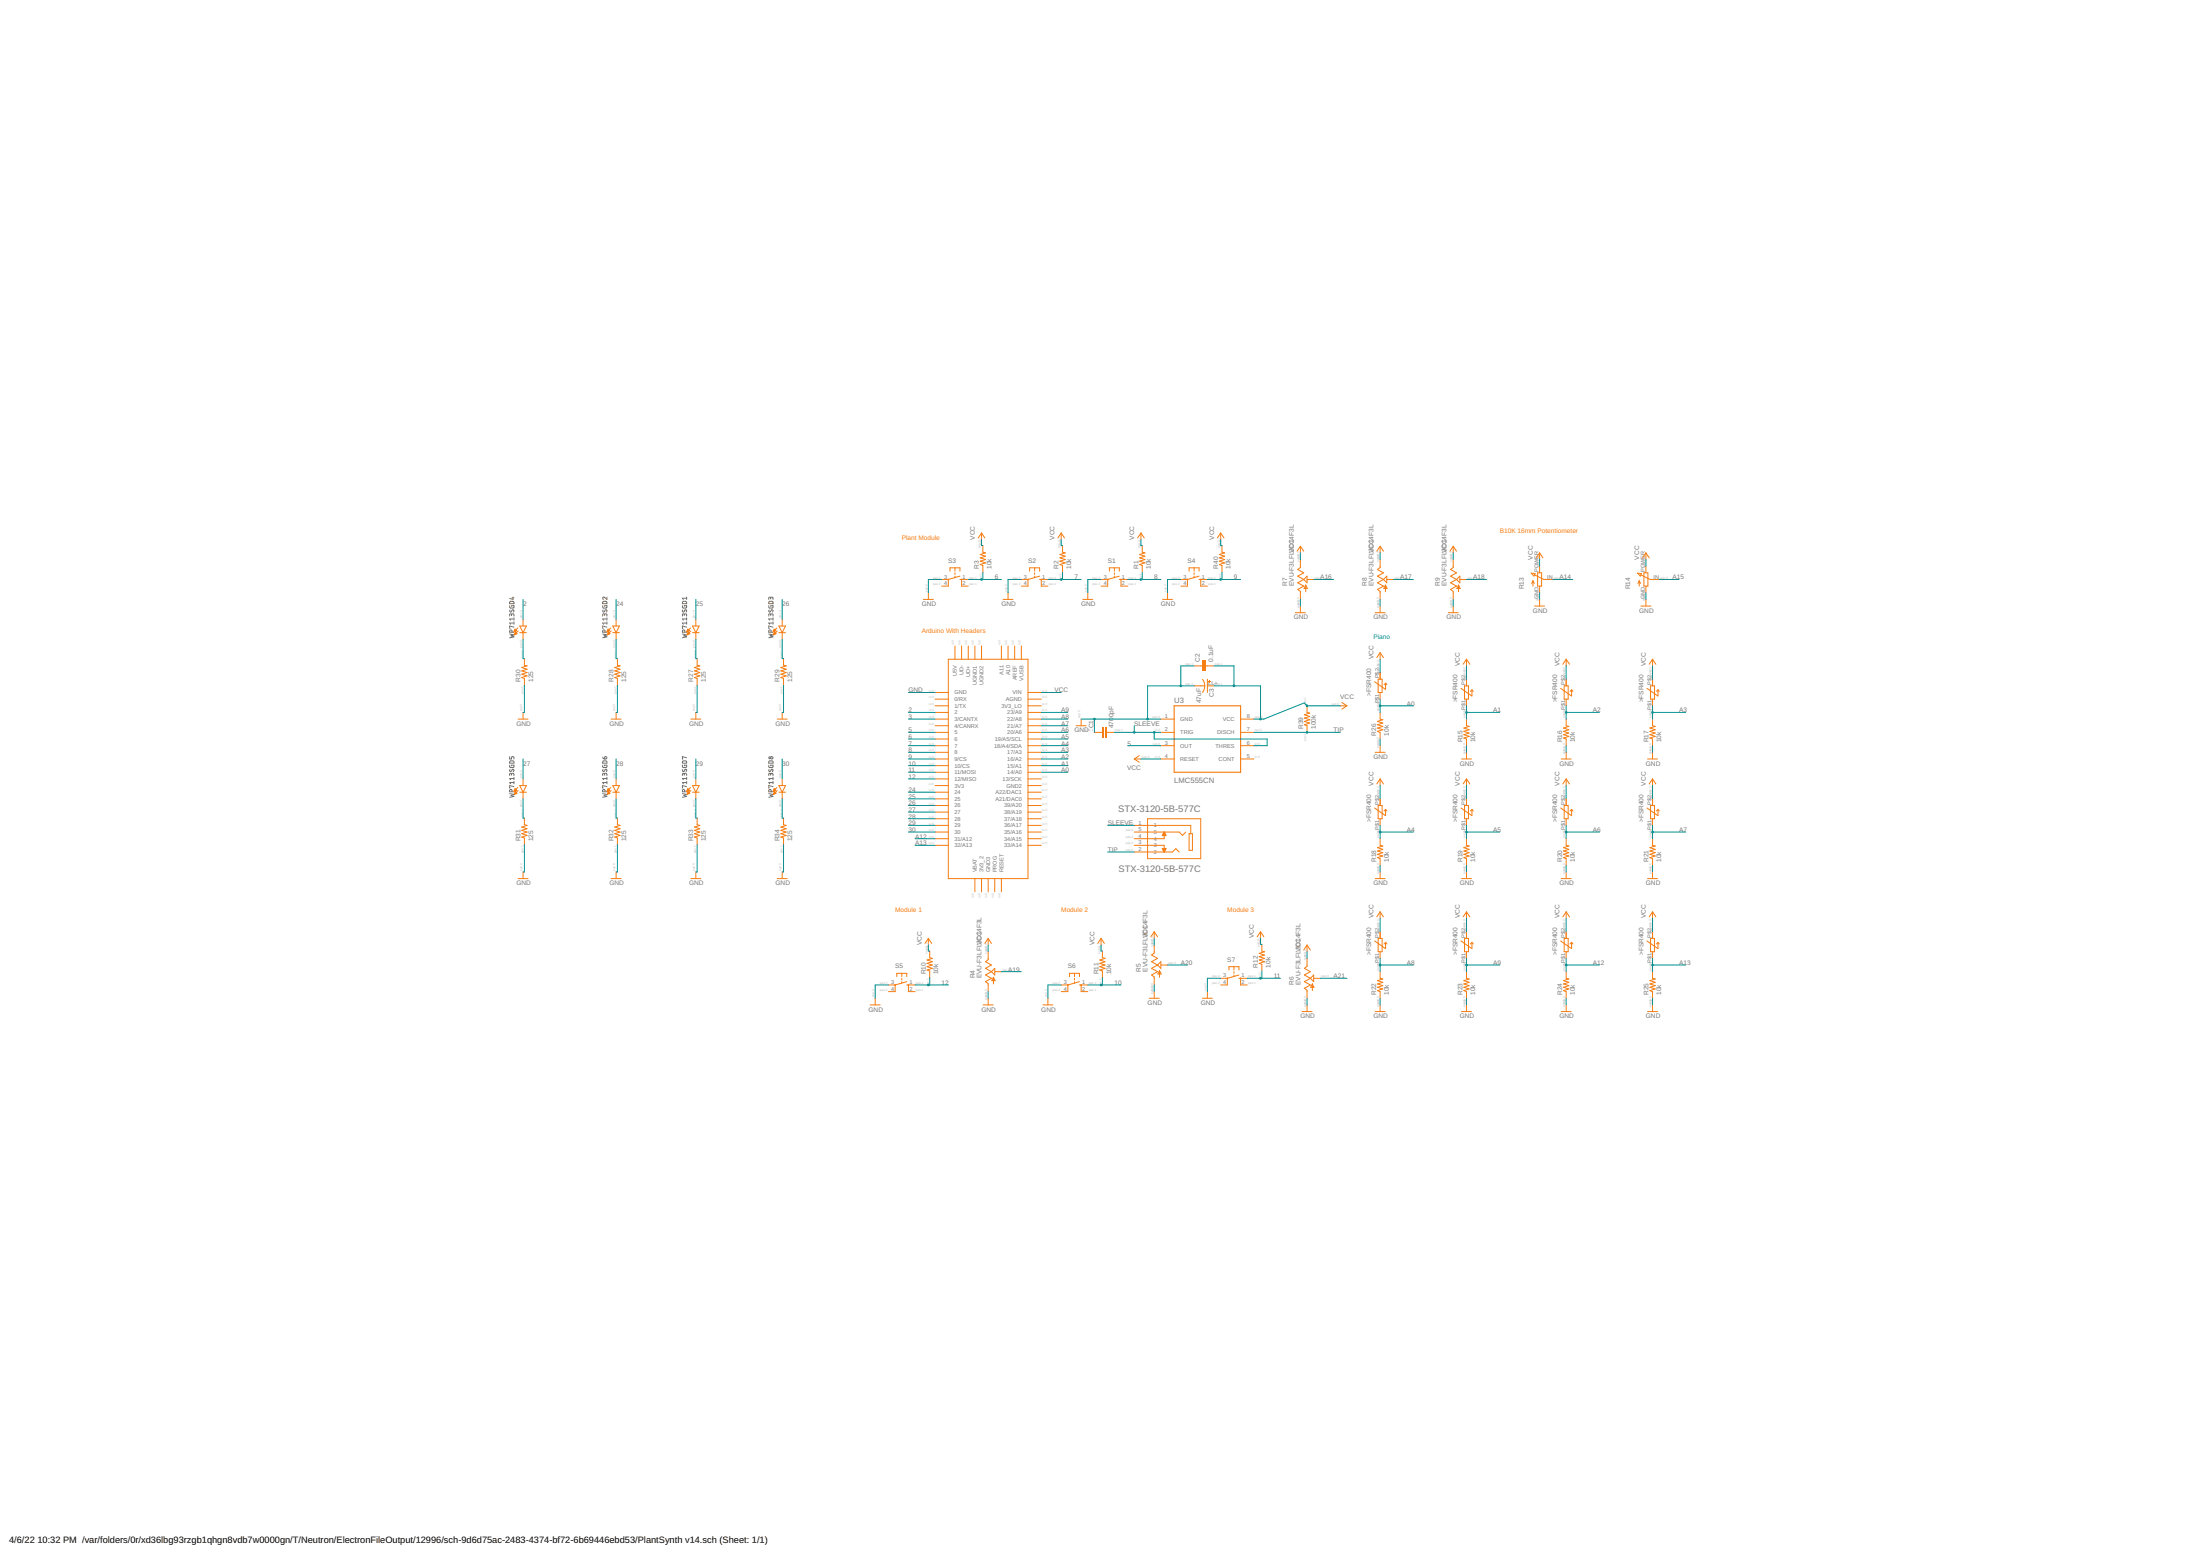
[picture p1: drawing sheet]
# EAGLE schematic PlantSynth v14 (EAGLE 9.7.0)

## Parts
C1  4700pF  C2.5/2  [C2.5-2]
C2  0.1uF  C2.5/2  [C2.5-2]
C3  47uF  ESK476M050AE3EAESK476M050AE3EA  [ESK476M050AE3EA_47UF_CAP]
FSR1  FSR400_0.85  [FSR400_.85]
FSR2  FSR400_0.85  [FSR400_.85]
FSR3  FSR400_0.85  [FSR400_.85]
FSR4  FSR400_0.85  [FSR400_.85]
FSR5  FSR400_0.85  [FSR400_.85]
FSR6  FSR400_0.85  [FSR400_.85]
FSR7  FSR400_0.85  [FSR400_.85]
FSR8  FSR400_0.85  [FSR400_.85]
FSR9  FSR400_0.85  [FSR400_.85]
FSR10  FSR400_0.85  [FSR400_.85]
FSR11  FSR400_0.85  [FSR400_.85]
FSR12  FSR400_0.85  [FSR400_.85]
R1  10k  R-US_R0603  [R0603]
R2  10k  R-US_R0603  [R0603]
R3  10k  R-US_R0603  [R0603]
R4  EVU-F3LFL3D14F3L  [EVUFXL]
R5  EVU-F3LFL3D14F3L  [EVUFXL]
R6  EVU-F3LFL3D14F3L  [EVUFXL]
R7  EVU-F3LFL3D14F3L  [EVUFXL]
R8  EVU-F3LFL3D14F3L  [EVUFXL]
R9  EVU-F3LFL3D14F3L  [EVUFXL]
R10  10k  R-US_R0603  [R0603]
R11  10k  R-US_R0603  [R0603]
R12  10k  R-US_R0603  [R0603]
R13  B3B-XH-AB3B  [B3B-XH-A]
R14  B3B-XH-AB3B  [B3B-XH-A]
R15  10k  R-US_R0603  [R0603]
R16  10k  R-US_R0603  [R0603]
R17  10k  R-US_R0603  [R0603]
R18  10k  R-US_R0603  [R0603]
R19  10k  R-US_R0603  [R0603]
R20  10k  R-US_R0603  [R0603]
R21  10k  R-US_R0603  [R0603]
R22  10k  R-US_R0603  [R0603]
R23  10k  R-US_R0603  [R0603]
R24  10k  R-US_R0603  [R0603]
R25  10k  R-US_R0603  [R0603]
R26  10k  R-US_R0603  [R0603]
R27  125  R-US_R0603  [R0603]
R28  125  R-US_R0603  [R0603]
R29  125  R-US_R0603  [R0603]
R30  125  R-US_R0603  [R0603]
R31  125  R-US_R0603  [R0603]
R32  125  R-US_R0603  [R0603]
R33  125  R-US_R0603  [R0603]
R34  125  R-US_R0603  [R0603]
R39  100k  R-US_R0603  [R0603]
R40  10k  R-US_R0603  [R0603]
S1  B3F-1020  [B3F-10XX]
S2  B3F-1020  [B3F-10XX]
S3  B3F-1020  [B3F-10XX]
S4  B3F-1020  [B3F-10XX]
S5  B3F-1020  [B3F-10XX]
S6  B3F-1020  [B3F-10XX]
S7  B3F-1020  [B3F-10XX]
STX-3120-5B-577C  STX-3120-5B-577C  [STX-3120-5B-577C]
U3  LMC555CN  [LMC555CN/NOPB-ND]
U$1  TEENSY_3.5/3.6  [TEENSY_3.5/3.6]
WP7113SGD1  LEDGREEN_KINGBRIGHT_WP7113SGDWP7113SGD  [LEDGREENDIFFUSED5MM]
WP7113SGD2  LEDGREEN_KINGBRIGHT_WP7113SGDWP7113SGD  [LEDGREENDIFFUSED5MM]
WP7113SGD3  LEDGREEN_KINGBRIGHT_WP7113SGDWP7113SGD  [LEDGREENDIFFUSED5MM]
WP7113SGD4  LEDGREEN_KINGBRIGHT_WP7113SGDWP7113SGD  [LEDGREENDIFFUSED5MM]
WP7113SGD5  LEDGREEN_KINGBRIGHT_WP7113SGDWP7113SGD  [LEDGREENDIFFUSED5MM]
WP7113SGD6  LEDGREEN_KINGBRIGHT_WP7113SGDWP7113SGD  [LEDGREENDIFFUSED5MM]
WP7113SGD7  LEDGREEN_KINGBRIGHT_WP7113SGDWP7113SGD  [LEDGREENDIFFUSED5MM]
WP7113SGD8  LEDGREEN_KINGBRIGHT_WP7113SGDWP7113SGD  [LEDGREENDIFFUSED5MM]

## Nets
2: U$1.2 WP7113SGD4.A+(ANODE(+))
3: U$1.3/CANTX
5: U3.3(OUT) U$1.5
6: R3.1 S3.1(S) U$1.6
7: R2.1 S2.1(S) U$1.7
8: R1.1 S1.1(S) U$1.8
9: R40.1 S4.1(S) U$1.9/CS
10: R11.1 S6.1(S) U$1.10/CS
11: R12.1 S7.1(S) U$1.11/MOSI
12: R10.1 S5.1(S) U$1.12/MISO
24: U$1.24 WP7113SGD2.A+(ANODE(+))
25: U$1.25 WP7113SGD1.A+(ANODE(+))
26: U$1.26 WP7113SGD3.A+(ANODE(+))
27: U$1.27 WP7113SGD5.A+(ANODE(+))
28: U$1.28 WP7113SGD6.A+(ANODE(+))
29: U$1.29 WP7113SGD7.A+(ANODE(+))
30: U$1.30 WP7113SGD8.A+(ANODE(+))
A0: FSR12.P$1(OUT/GND) R26.2 U$1.14/A0
A1: FSR1.P$1(OUT/GND) R15.2 U$1.15/A1
A2: FSR2.P$1(OUT/GND) R16.2 U$1.16/A2
A3: FSR3.P$1(OUT/GND) R17.2 U$1.17/A3
A4: FSR4.P$1(OUT/GND) R18.2 U$1.18/A4/SDA
A5: FSR5.P$1(OUT/GND) R19.2 U$1.19/A5/SCL
A6: FSR6.P$1(OUT/GND) R20.2 U$1.20/A6
A7: FSR7.P$1(OUT/GND) R21.2 U$1.21/A7
A8: FSR8.P$1(OUT/GND) R22.2 U$1.22/A8
A9: FSR9.P$1(OUT/GND) R23.2 U$1.23/A9
A12: FSR10.P$1(OUT/GND) R24.2 U$1.31/A12
A13: FSR11.P$1(OUT/GND) R25.2 U$1.32/A13
A14: R13.IN
A15: R14.IN
A16: R7.IN
A17: R8.IN
A18: R9.IN
A19: R4.IN
A20: R5.IN
A21: R6.IN
GND: C1.1 C2.1 C3.LL-(-) R4.GND R5.GND R6.GND R7.GND R8.GND R9.GND R13.GND R14.GND R15.1 R16.1 R17.1 R18.1 R19.1 R20.1 R21.1 R22.1 R23.1 R24.1 R25.1 R26.1 R27.1 R28.1 R29.1 R30.1 R31.1 R32.1 R33.1 R34.1 S1.3(P) S2.3(P) S3.3(P) S4.3(P) S5.3(P) S6.3(P) S7.3(P) U3.1(GND) U$1.GND
N$1: R28.2 WP7113SGD2.C-(CATHODE(-))
N$2: R27.2 WP7113SGD1.C-(CATHODE(-))
N$3: R29.2 WP7113SGD3.C-(CATHODE(-))
N$4: R30.2 WP7113SGD4.C-(CATHODE(-))
N$5: R31.2 WP7113SGD5.C-(CATHODE(-))
N$6: R32.2 WP7113SGD6.C-(CATHODE(-))
N$7: R33.2 WP7113SGD7.C-(CATHODE(-))
N$8: R34.2 WP7113SGD8.C-(CATHODE(-))
SLEEVE: C1.2 STX-3120-5B-577C.1 U3.2(TRIG) U3.6(THRES)
TIP: R39.1 STX-3120-5B-577C.2 U3.7(DISCH)
VCC: C2.2 C3.LL+(+) FSR1.P$2(VCC) FSR2.P$2(VCC) FSR3.P$2(VCC) FSR4.P$2(VCC) FSR5.P$2(VCC) FSR6.P$2(VCC) FSR7.P$2(VCC) FSR8.P$2(VCC) FSR9.P$2(VCC) FSR10.P$2(VCC) FSR11.P$2(VCC) FSR12.P$2(VCC) R1.2 R2.2 R3.2 R4.PWR(POWER) R5.PWR(POWER) R6.PWR(POWER) R7.PWR(POWER) R8.PWR(POWER) R9.PWR(POWER) R10.2 R11.2 R12.2 R13.POWER R14.POWER R39.2 R40.2 U3.4(RESET) U3.8(VCC) U$1.VIN
Unconnected: S1.2(S1) S1.4(P1) S2.2(S1) S2.4(P1) S3.2(S1) S3.4(P1) S4.2(S1) S4.4(P1) S5.2(S1) S5.4(P1) S6.2(S1) S6.4(P1) S7.2(S1) S7.4(P1) STX-3120-5B-577C.3 STX-3120-5B-577C.4 STX-3120-5B-577C.5 U3.5(CONT) U$1.0/RX U$1.1/TX U$1.3V3 U$1.3V3_2 U$1.3V3_LO U$1.4/CANRX U$1.13/SCK U$1.21/DAC0(A21/DAC0) U$1.33/A14 U$1.34/A15 U$1.35/A16 U$1.36/A17 U$1.37/A18 U$1.38/A19 U$1.39/A20 U$1.A10 U$1.A11 U$1.A22/DAC1 U$1.AGND U$1.AREF U$1.GND2 U$1.GND3 U$1.PROG U$1.RESET U$1.U5V U$1.UD+ U$1.UD- U$1.UGND1 U$1.UGND2 U$1.VBAT U$1.VUSB

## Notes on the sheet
- B10K 16mm Potentiometer
- Plant Module
- Arduino With Headers
- Piano
- Module 1 | Module 2 | Module 3

## Module FSR_400_30-49649
Ports: 
